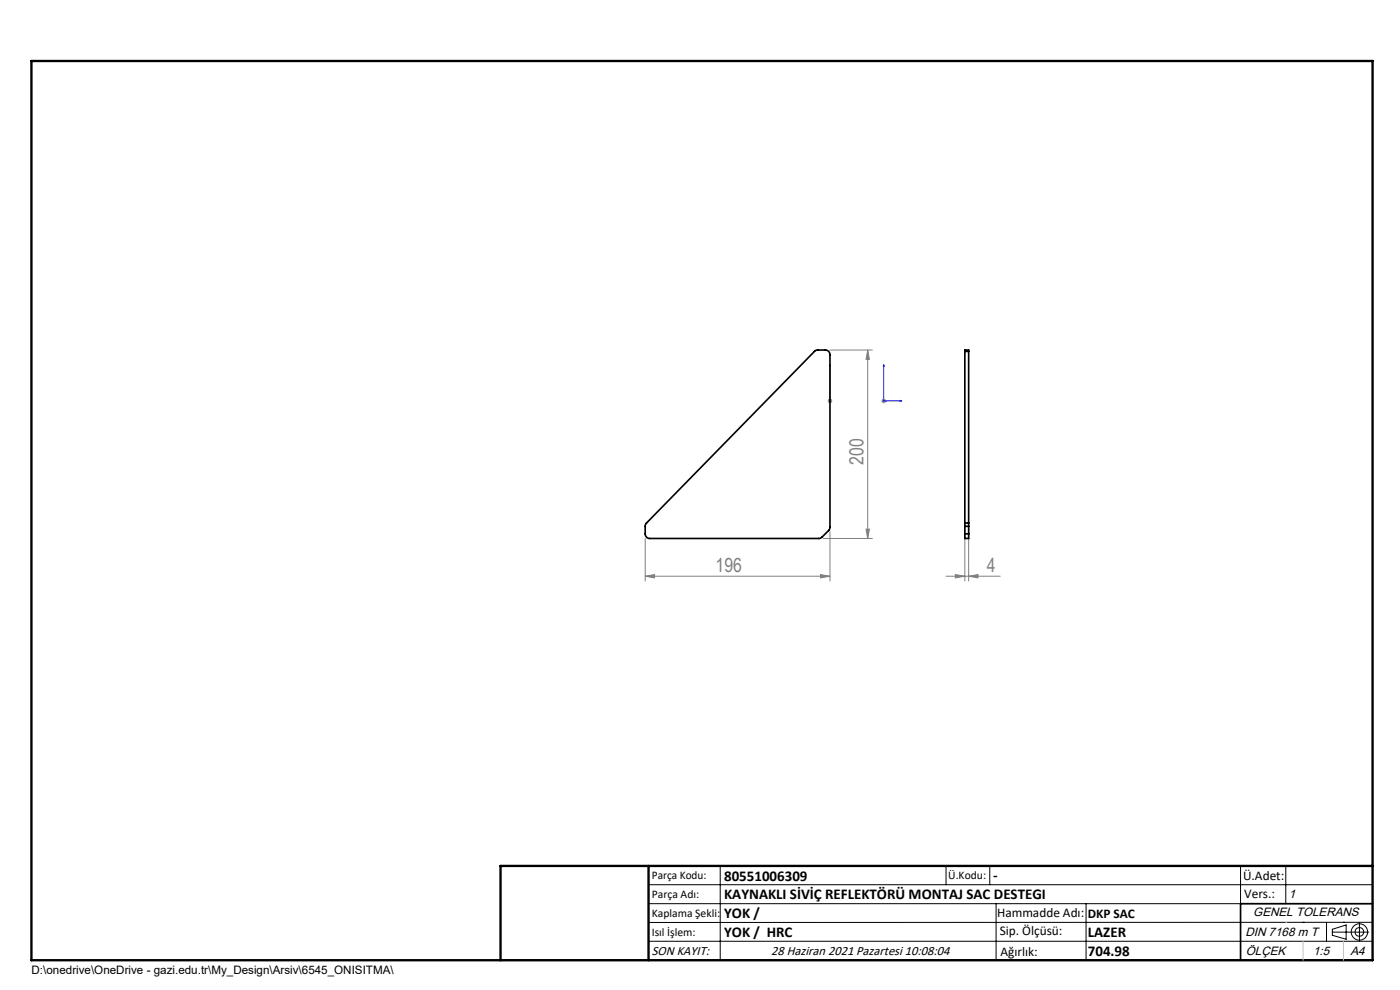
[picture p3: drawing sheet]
<svg xmlns="http://www.w3.org/2000/svg" width="297mm" height="210mm" viewBox="0 0 297 210" stroke-linecap="round" stroke-linejoin="round" font-family="sans-serif">
<g fill="none" stroke="#000" stroke-width=".21">
<path d="M137.6 187.7h153.6M137.6 191.7h153.6M137.6 199.7h153.6M152.8 183.7v20M200.7 183.7v4M210 183.7v4M211.3 191.7v12M230.4 191.7v12M263.2 183.7v20M272.8 183.7v8M276.4 195.6h.1M281.4 195.6v4.1"/>
<path d="M282.6 197.7h7.8M282.6 197.1l3-.9v3l-3-.8zM285 195.6h.1M288.4 195.8v3.8M291.2 195.6l-153.6 .1"/>
<circle cx="288.4" cy="197.7" r="1.74"/>
<circle cx="288.4" cy="197.7" r=".93"/>
</g>
<path d="M176.1 77.3v.4v-.4M176.1 77.3v7.7M187.5 77.3l.1 .4h-.2zM187.5 77.3v7.7h3.8M176.1 84.9v.2zM176.1 85h.1M191 84.9l.3 .1-.3 .1z" fill="none" stroke="#00f" stroke-width=".21"/>
<g fill="none" stroke="#808080" stroke-width=".21">
<path d="M176.1 74.3h9M184.1 74.3l.3 1.9h-.7zM184.1 74.3v39.9M175.6 85h1M175.7 84.7l.7 .7M176.1 84.6v.9M176.4 84.7l-.7 .7M187 85h1M187.1 84.7l.7 .7M187.5 84.6v.9M187.8 84.7l-.7 .7M136.9 114.2v9.1"/>
<path d="M174.7 114.2h10.4M176.1 112.8v10.5M183.7 112.2h.7l-.3 2zM204.7 111.9v11.4M205.5 111.9v11.4M136.9 122.2l2-.3v.7zM136.9 122.2h39.2M174.1 121.9l2 .3-2 .4zM200.7 122.2h11.5M202.7 121.9l2 .3-2 .4zM205.5 122.2l2-.3v.7z"/>
</g>
<path d="M291.2 191.7h-28v12M106.2 203.7h185" fill="none" stroke="#000" stroke-width=".35"/>
<path d="M6.7 12.9h284.5v190.8h-284.5zM137.6 183.7v20M291.2 183.7h-185v20" fill="none" stroke="#000" stroke-width=".5"/>
<path d="M272.8 195.6h.1M276.4 199.7v4M285 199.7v4" fill="none" stroke="#c0c0c0" stroke-width=".21"/>
<g fill="#00f">
<path d="M176.1 84.9v.2zM176.1 77.3v.4z"/>
<path d="M191 84.9l.3 .1-.3 .1zM187.5 77.3l.1 .4h-.2z"/>
</g>
<g fill="#808080">
<path d="M174.1 121.9l2 .3-2 .4zM136.9 122.2l2-.3v.7z"/>
<path d="M202.7 121.9l2 .3-2 .4zM205.5 122.2l2-.3v.7z"/>
<path d="M183.7 112.2h.7l-.3 2zM184.1 74.3l.3 1.9h-.7z"/>
</g>
<g fill="none" stroke="#000" stroke-width=".35">
<path d="M172.9 74.4l.4-.1h1.8a.96 .96 0 0 1 1 .9v36.7l-.2 .6-1.6 1.5-.5 .2h-35.9a.96 .96 0 0 1-1-1v-1.8l.1-.3zM204.7 74.5v-.2h.8v.2M204.7 74.5v36.4M204.7 74.5h.8M205.5 74.5v36.4M204.7 110.9v.7M204.7 113.2v1h.8v-1M204.7 113.2h.8M204.7 111.6v1.6M204.7 111.6h.8M204.7 110.9h.8M205.5 110.9v.7"/>
<path d="M205.5 111.6v1.6"/>
</g>
<g font-size="4.1" fill="#808080">
<text x="183.2" y="98.6" transform="rotate(-90 183.2 98.6)">200</text>
<text x="151.8" y="121.3">196</text>
<text x="209.4" y="121.3">4</text>
</g>
<g font-size="3.2">
<text x="153.6" y="186.8">80551006309</text>
<text x="153.6" y="190.8">KAYNAKLI SİVİÇ REFLEKTÖRÜ MONTAJ SAC DESTEGI</text>
<text x="210.7" y="186.6">-</text>
<text x="153.6" y="194.8">YOK /</text>
<text x="153.6" y="198.8">YOK / HRC</text>
<text x="230.8" y="198.7">LAZER</text>
<text x="230.8" y="202.8">704.98</text>
</g>
<g font-size="2.8">
<text x="263.7" y="186.7">Ü.Adet:</text>
<text x="263.9" y="190.5">Vers.:</text>
<text x="211.5" y="194.5">Hammadde Adı:</text>
<text x="230.8" y="194.7">DKP SAC</text>
<text x="138.3" y="202.6">SON KAYIT:</text>
<text x="163.6" y="202.6">28 Haziran 2021 Pazartesi 10:08:04</text>
<text x="212.1" y="198.4">Sip. Ölçüsü:</text>
<text x="212.2" y="202.7">Ağırlık:</text>
</g>
<g font-size="2.6">
<text x="273.4" y="190.4">1</text>
<text x="265.9" y="194.4">GENEL TOLERANS</text>
<text x="264.2" y="198.5">DIN 7168 m T</text>
<text x="264.3" y="202.6">ÖLÇEK</text>
<text x="278.5" y="202.6">1:5</text>
<text x="286.5" y="202.6">A4</text>
</g>
<g font-size="2.5">
<text x="138.3" y="186.4">Parça Kodu:</text>
<text x="138.3" y="190.5">Parça Adı:</text>
<text x="201.2" y="186.5">Ü.Kodu:</text>
<text x="138.3" y="194.5">Kaplama Şekli:</text>
<text x="138.3" y="198.6">Isıl İşlem:</text>
<text x="6.7" y="206.7">D:\onedrive\OneDrive - gazi.edu.tr\My_Design\Arsiv\6545_ONISITMA\</text>
</g>
</svg>
